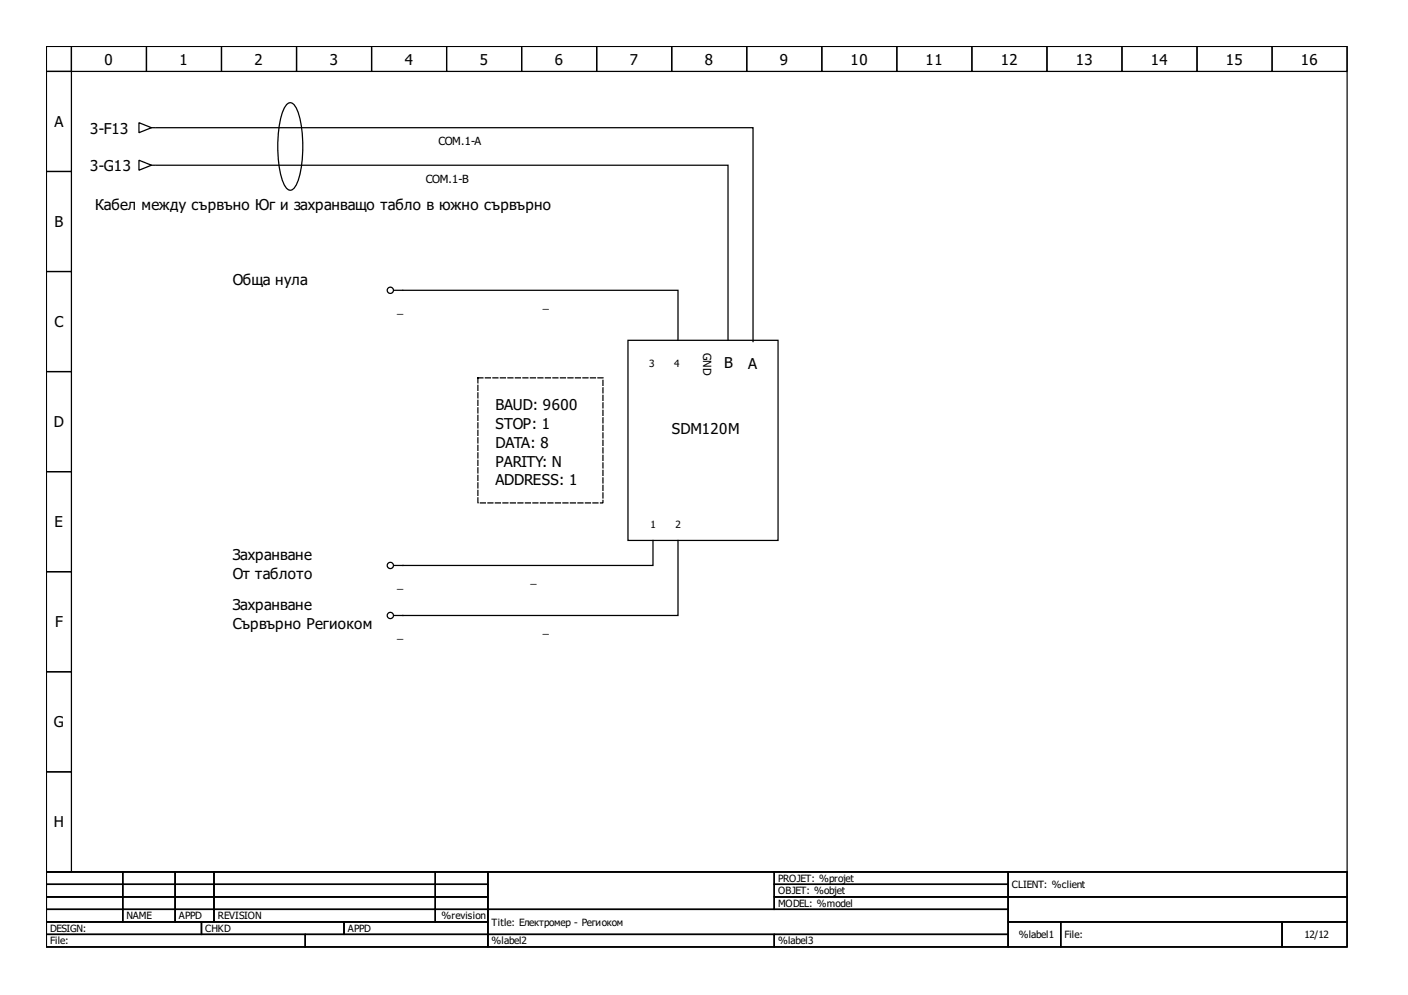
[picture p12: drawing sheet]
<svg xmlns="http://www.w3.org/2000/svg" width="297mm" height="210mm" viewBox="0 0 297 210" stroke-linecap="round" stroke-linejoin="round" font-family="sans-serif">
<g fill="none" stroke="#000" stroke-width=".26">
<path d="M9.8 9.8h274.4v174.1h-274.4zM9.8 9.8h5.3v5.3h-5.3zM9.8 15.1h5.3v21.1h-5.3zM15.1 9.8h15.8v5.3h-15.8zM30.9 9.8h15.8v5.3h-15.8zM46.7 9.8h15.9v5.3h-15.9zM62.6 9.8h15.8v5.3h-15.8zM78.4 9.8h15.8v5.3h-15.8zM94.2 9.8h15.9v5.3h-15.9zM110.1 9.8h15.8v5.3h-15.8zM125.9 9.8h15.8v5.3h-15.8zM141.7 9.8h15.8v5.3h-15.8z"/>
<path d="M157.5 9.8h15.9v5.3h-15.9zM173.4 9.8h15.8v5.3h-15.8zM189.2 9.8h15.8v5.3h-15.8zM205 9.8h15.9v5.3h-15.9zM220.9 9.8h15.8v5.3h-15.8zM236.7 9.8h15.8v5.3h-15.8zM252.5 9.8h15.9v5.3h-15.9zM268.4 9.8h15.8v5.3h-15.8zM9.8 36.2h5.3v21.1h-5.3zM29.3 25.9l2.7 1-2.7 1.1zM29.3 33.8l2.7 1.1-2.7 1zM32 26.9h.7"/>
<path d="M32 34.9h.7M33 34.9h120.6v36.9M33 26.9h125.9v45.2M60.4 22.1a.97 .97 0 0 1 1.7 0 16.2 16.2 0 0 1 1.8 8.8 16.2 16.2 0 0 1-1.8 8.8 .97 .97 0 0 1-1.7 0 16.2 16.2 0 0 1-1.8-8.8 16.2 16.2 0 0 1 1.8-8.8zM9.8 57.3h5.3v21.1h-5.3zM9.8 78.4h5.3v21.1h-5.3zM83.1 61.2h59.9v10.6M132.5 71.8h31.6v42.2h-31.6zM9.8 99.5h5.3v21.1h-5.3zM137.8 114v5.3h-54.7M143 114v15.8h-59.9M9.8 120.6h5.3v21.1h-5.3z"/>
<path d="M9.8 141.7h5.3v21.1h-5.3zM9.8 162.8h5.3v21.1h-5.3zM9.8 183.9h274.4v15.9h-274.4zM9.8 183.9h16.1v2.7h-16.1zM9.8 186.6h16.1v2.6h-16.1zM9.8 189.2h16.1v2.6h-16.1zM9.8 191.8h16.1v2.7h-16.1zM9.8 194.5h32.7v2.6h-32.7zM9.8 197.1h54.6v2.7h-54.6zM25.9 183.9h11.1v2.7h-11.1zM25.9 186.6h11.1v2.6h-11.1zM25.9 189.2h11.1v2.6h-11.1z"/>
<path d="M25.9 191.8h11.1v2.7h-11.1zM37 183.9h8.1v2.7h-8.1zM37 186.6h8.1v2.6h-8.1zM37 189.2h8.1v2.6h-8.1zM37 191.8h8.1v2.7h-8.1zM42.5 194.5h30.1v2.6h-30.1zM45.1 183.9h46.7v2.7h-46.7zM45.1 186.6h46.7v2.6h-46.7zM45.1 189.2h46.7v2.6h-46.7zM45.1 191.8h46.7v2.7h-46.7zM64.4 197.1h38.5v2.7h-38.5zM72.6 194.5h30.3v2.6h-30.3z"/>
<path d="M91.8 183.9h11.1v2.7h-11.1zM91.8 186.6h11.1v2.6h-11.1zM91.8 189.2h11.1v2.6h-11.1zM91.8 191.8h11.1v2.7h-11.1zM102.9 183.9h60.4v7.9h-60.4zM102.9 191.8h109.8v5.3h-109.8zM102.9 197.1h60.4v2.7h-60.4zM163.3 183.9h49.4v2.7h-49.4zM163.3 186.6h49.4v2.6h-49.4zM163.3 189.2h49.4v2.6h-49.4zM163.3 197.1h49.4v2.7h-49.4zM212.7 183.9h71.5v5.3h-71.5z"/>
<path d="M212.7 189.2h71.5v5.3h-71.5zM212.7 194.5h11.1v5.3h-11.1zM223.8 194.5h46.7v5.3h-46.7zM270.5 194.5h13.7v5.3h-13.7z"/>
<circle cx="82.3" cy="61.2" r=".66"/>
<circle cx="82.3" cy="119.3" r=".66"/>
<circle cx="82.3" cy="129.8" r=".66"/>
</g>
<path d="M100.8 79.7h26.4v26.4h-26.4z" fill="none" stroke="#000" stroke-width=".26" stroke-dasharray="1.1 .5"/>
<g font-size="3.2">
<text x="22.1" y="13.6">0</text>
<text x="37.9" y="13.6">1</text>
<text x="53.7" y="13.6">2</text>
<text x="69.6" y="13.6">3</text>
<text x="85.4" y="13.6">4</text>
<text x="101.2" y="13.6">5</text>
<text x="117" y="13.6">6</text>
<text x="132.9" y="13.6">7</text>
<text x="148.7" y="13.6">8</text>
<text x="164.5" y="13.6">9</text>
<text x="179.4" y="13.6">10</text>
<text x="195.3" y="13.6">11</text>
<text x="211.1" y="13.6">12</text>
<text x="226.9" y="13.6">13</text>
<text x="242.8" y="13.6">14</text>
<text x="258.6" y="13.6">15</text>
<text x="274.4" y="13.6">16</text>
<text x="11.5" y="26.8">A</text>
<text x="19" y="28.3">3-F13</text>
<text x="19" y="36.2">3-G13</text>
<text x="11.5" y="47.9">B</text>
<text x="20.1" y="44.4">Кабел между сървъно Юг и захранващо табло в южно сървърно</text>
<text x="49.1" y="60.2">Обща нула</text>
<text x="11.5" y="69">C</text>
<text x="152.8" y="77.6">B</text>
<text x="157.8" y="77.9">A</text>
<text x="104.5" y="86.6">BAUD: 9600</text>
<text x="11.4" y="90.1">D</text>
<text x="104.5" y="90.5">STOP: 1</text>
<text x="104.5" y="94.5">DATA: 8</text>
<text x="141.7" y="91.6">SDM120M</text>
<text x="104.5" y="98.4">PARITY: N</text>
<text x="104.5" y="102.4">ADDRESS: 1</text>
<text x="11.5" y="111.2">E</text>
<text x="49.1" y="118.2">Захранване</text>
<text x="49.1" y="122.2">От таблото</text>
<text x="49.1" y="128.8">Захранване</text>
<text x="11.6" y="132.3">F</text>
<text x="49.1" y="132.7">Сървърно Региоком</text>
<text x="11.4" y="153.5">G</text>
<text x="11.4" y="174.6">H</text>
</g>
<g font-size="2.4">
<text x="92.5" y="30.6">COM.1-A</text>
<text x="89.9" y="38.5">COM.1-B</text>
<text x="83.8" y="66">_</text>
<text x="114.5" y="64.9">_</text>
<text x="148.3" y="74.4" transform="rotate(90 148.3 74.4)">GND</text>
<text x="83.8" y="124">_</text>
<text x="111.9" y="123">_</text>
<text x="83.8" y="134.6">_</text>
<text x="114.5" y="133.5">_</text>
</g>
<g font-size="2.1">
<text x="137" y="77.3">3</text>
<text x="142.2" y="77.3">4</text>
<text x="137.2" y="111.4">1</text>
<text x="142.5" y="111.4">2</text>
<text x="164.1" y="186">PROJET: %projet</text>
<text x="164.1" y="188.7">OBJET: %objet</text>
<text x="164.1" y="191.3">MODEL: %model</text>
<text x="213.5" y="187.4">CLIENT: %client</text>
<text x="10.6" y="196.6">DESIGN:</text>
<text x="26.7" y="194">NAME</text>
<text x="37.8" y="194">APPD</text>
<text x="43.3" y="196.6">CHKD</text>
<text x="45.9" y="194">REVISION</text>
<text x="73.4" y="196.6">APPD</text>
<text x="93.2" y="194">%revision</text>
<text x="103.7" y="195.3">Title: Електромер - Региоком</text>
<text x="214.9" y="197.9">%label1</text>
<text x="224.6" y="197.9">File:</text>
<text x="275.2" y="197.9">12/12</text>
<text x="10.6" y="199.2">File:</text>
<text x="103.7" y="199.2">%label2</text>
<text x="164.1" y="199.2">%label3</text>
</g>
</svg>
